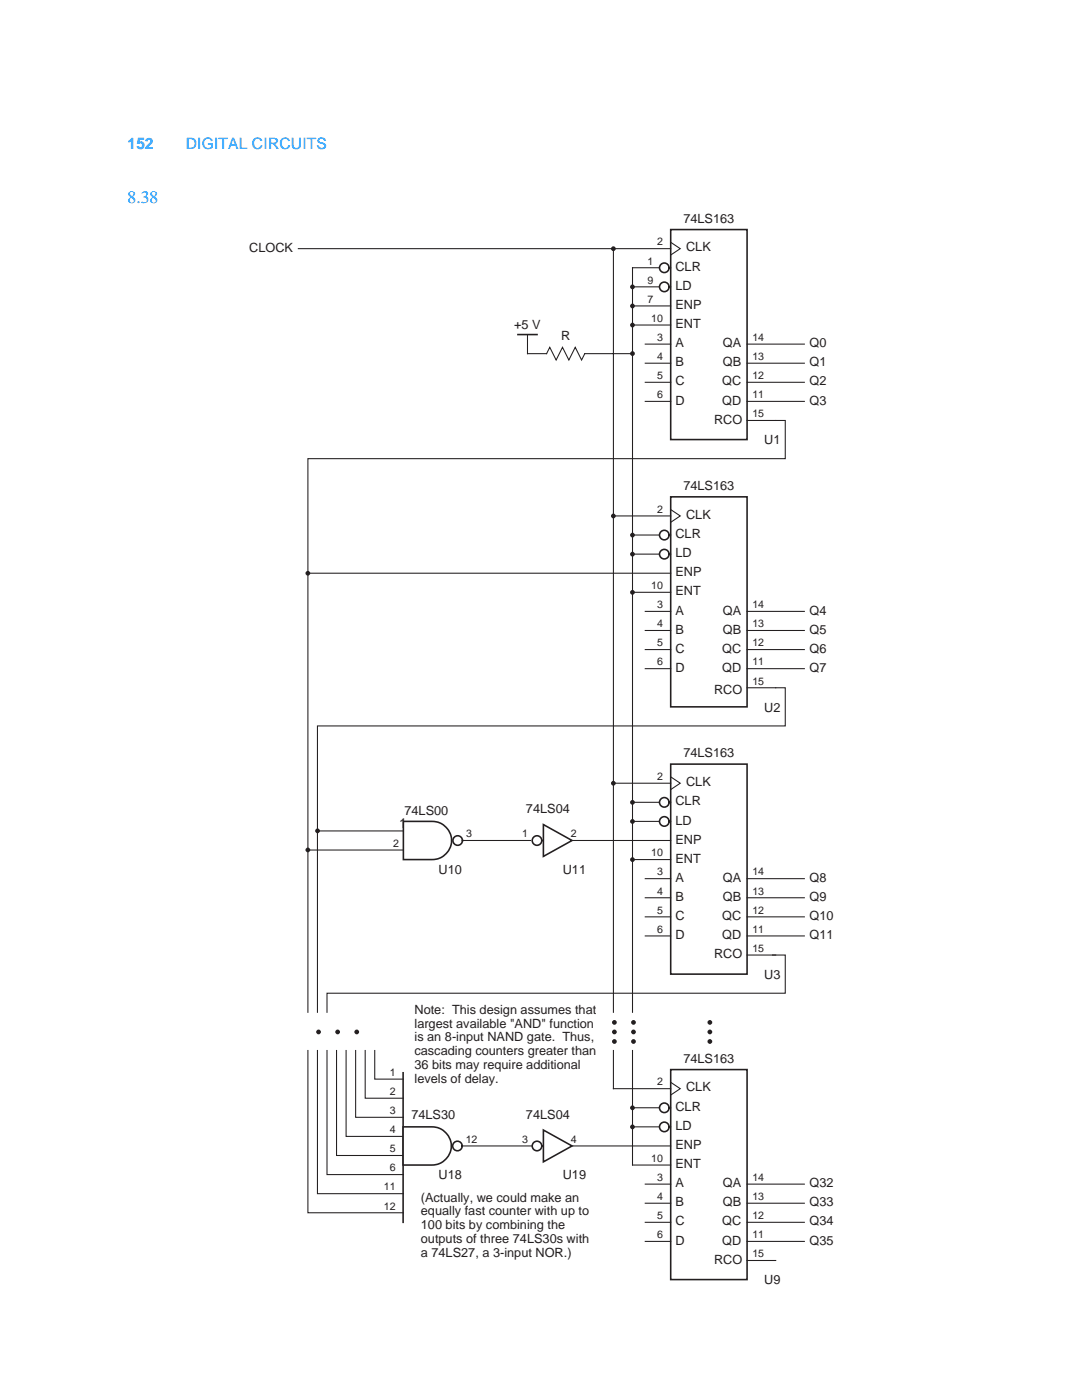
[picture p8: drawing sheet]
<svg xmlns="http://www.w3.org/2000/svg" width="216mm" height="279mm" viewBox="0 0 216 279" stroke-linecap="round" stroke-linejoin="round" font-family="sans-serif">
<g fill="none" stroke="#231f20" stroke-width=".21">
<path d="M59.5 49.6h74.3M126.2 53.4h7.6M126.2 57.2h7.6M133.8 48.4l1.9 1.2-1.9 1.3M126.2 61.1h7.6M126.2 64.9h7.6M128.8 72.5h5M128.8 68.7h5M128.8 76.3h5M149.1 68.7h11.4M149.1 72.5h11.4M149.1 76.3h11.4"/>
<path d="M128.8 80.1h5M149.1 83.9h7.6v7.6h-95.3v110.5M149.1 80.1h11.4M61.4 169.6h19.1M126.2 209.6v22.9"/>
</g>
<path d="M133.8 45.8h15.3v41.9h-15.3z" fill="none" stroke="#231f20" stroke-width=".32"/>
<g fill="#fff" stroke="#231f20" stroke-width=".32">
<circle cx="132.6" cy="53.4" r=".95"/>
<circle cx="132.6" cy="57.3" r=".95"/>
</g>
<path d="M126.2 53.4v148.6" fill="none" stroke="#231f20" stroke-width=".21"/>
<g fill="#231f20">
<circle cx="126.2" cy="64.9" r=".48"/>
<circle cx="126.2" cy="61.1" r=".48"/>
<circle cx="126.2" cy="57.3" r=".48"/>
<circle cx="126.2" cy="70.6" r=".48"/>
</g>
<path d="M133.8 99.2h15.3v41.9h-15.3z" fill="none" stroke="#231f20" stroke-width=".32"/>
<g fill="none" stroke="#231f20" stroke-width=".21">
<path d="M61.4 114.4h72.4M122.4 103h11.4M126.2 106.8h7.6M126.2 110.6h7.6M126.2 118.2h7.6M133.8 101.7l1.9 1.3-1.9 1.2M128.8 125.8h5M128.8 133.4h5M128.8 122h5M128.8 129.6h5M149.1 122h11.4M149.1 125.8h11.4"/>
<path d="M149.1 129.6h11.4M149.1 133.4h11.4M149.1 137.3h5.7"/>
</g>
<g fill="#fff" stroke="#231f20" stroke-width=".32">
<circle cx="132.6" cy="106.8" r=".95"/>
<circle cx="132.6" cy="110.6" r=".95"/>
</g>
<g fill="#231f20">
<circle cx="126.2" cy="118.2" r=".48"/>
<circle cx="61.4" cy="114.4" r=".48"/>
<circle cx="126.2" cy="110.6" r=".48"/>
<circle cx="126.2" cy="106.8" r=".48"/>
<circle cx="122.4" cy="103" r=".48"/>
</g>
<path d="M133.8 152.5h15.3v41.9h-15.3z" fill="none" stroke="#231f20" stroke-width=".32"/>
<g fill="none" stroke="#231f20" stroke-width=".21">
<path d="M122.4 156.3h11.4M133.8 155l1.9 1.3-1.9 1.3M114.1 167.7h19.7M126.2 160.1h7.6M126.2 163.9h7.6M126.2 171.5h7.6M128.8 179.2h5M128.8 175.4h5M149.1 175.4h11.4M149.1 179.2h11.4M128.8 186.8h5M128.8 183h5"/>
<path d="M149.1 183h11.4M149.1 186.8h11.4M149.1 190.6h5.7"/>
</g>
<g fill="#fff" stroke="#231f20" stroke-width=".32">
<circle cx="132.6" cy="160.1" r=".95"/>
<circle cx="132.6" cy="163.9" r=".95"/>
</g>
<g fill="#231f20">
<circle cx="126.2" cy="171.6" r=".48"/>
<circle cx="61.4" cy="169.6" r=".48"/>
<circle cx="63.4" cy="165.8" r=".48"/>
<circle cx="126.2" cy="163.9" r=".48"/>
<circle cx="126.2" cy="160.1" r=".48"/>
<circle cx="122.4" cy="156.3" r=".48"/>
</g>
<path d="M133.8 213.5h15.3v41.9h-15.3z" fill="none" stroke="#231f20" stroke-width=".32"/>
<g fill="none" stroke="#231f20" stroke-width=".21">
<path d="M122.4 217.3h11.4M133.8 216l1.9 1.3-1.9 1.2M114.1 228.7h19.7M126.2 221.1h7.6M126.2 224.9h7.6M126.2 232.5h7.6M128.8 236.3h5M149.1 236.3h11.4M128.8 240.1h5M128.8 247.7h5M128.8 243.9h5M149.1 240.1h11.4"/>
<path d="M149.1 243.9h11.4M149.1 247.7h11.4M149.1 251.6h5.7"/>
</g>
<g fill="#fff" stroke="#231f20" stroke-width=".32">
<circle cx="132.6" cy="221.1" r=".95"/>
<circle cx="132.6" cy="224.9" r=".95"/>
</g>
<g fill="#231f20">
<circle cx="126.2" cy="224.9" r=".48"/>
<circle cx="126.2" cy="221.1" r=".48"/>
<circle cx="122.4" cy="49.6" r=".48"/>
</g>
<g fill="none" stroke="#231f20" stroke-width=".21">
<path d="M122.4 49.6v152.4M105.3 66.8v3.8h3.8l.6-1.3 1.3 2.6 1.2-2.6 1.3 2.6 1.3-2.6 1.2 2.6 .7-1.3h9.5M154.8 137.3h1.9v7.6h-93.4v57.1M63.3 165.8h17.2M91.9 167.7h14M154.2 190.6h2.5v7.6h-91.5v3.8M61.4 209.6v32.4h19.1M63.3 209.6v28.6h17.2M65.2 209.6v24.8h15.3M67.2 209.6v21h13.3M69.1 209.6v17.2h11.4M71 209.6v13.4h9.5"/>
<path d="M72.9 209.6v9.6h7.6M74.8 209.6v5.8h5.7M122.4 209.6v7.7M91.9 228.7h14.6"/>
</g>
<path d="M103.3 66.8h3.9M80.4 214.1v29.8" fill="none" stroke="#231f20" stroke-width=".32"/>
<g fill="#231f20">
<circle cx="63.6" cy="205.9" r=".48"/>
<circle cx="67.4" cy="205.9" r=".48"/>
<circle cx="71.2" cy="205.9" r=".48"/>
<circle cx="141.6" cy="204" r=".48"/>
<circle cx="141.6" cy="205.9" r=".48"/>
<circle cx="141.6" cy="207.9" r=".48"/>
<circle cx="122.6" cy="204" r=".48"/>
<circle cx="122.6" cy="205.9" r=".48"/>
<circle cx="122.6" cy="207.9" r=".48"/>
<circle cx="126.4" cy="204" r=".48"/>
<circle cx="126.4" cy="205.9" r=".48"/>
<circle cx="126.4" cy="207.9" r=".48"/>
</g>
<g fill="#fff" stroke="#231f20" stroke-width=".32">
<circle cx="107.2" cy="167.7" r=".95"/>
<circle cx="91.3" cy="167.7" r=".95"/>
<circle cx="91.3" cy="228.7" r=".95"/>
<circle cx="107.2" cy="228.7" r=".95"/>
</g>
<g fill="#fff" stroke="#231f20" stroke-width=".32">
<path d="M108.4 164.6l5.7 3.1-5.7 3.2z" fill-rule="evenodd"/>
<path d="M80.5 163.9h4.7a3.9 3.9 0 0 1 4.2 1.7 3.9 3.9 0 0 1-.1 4.5 4.2 4.2 0 0 1-4.1 1.4h-4.7z" fill-rule="evenodd"/>
<path d="M80.4 224.9h4.8a3.9 3.9 0 0 1 4.1 1.7 3.9 3.9 0 0 1-.1 4.4 4.2 4.2 0 0 1-4 1.5h-4.8z" fill-rule="evenodd"/>
<path d="M108.4 225.5l5.7 3.2-5.7 3.2z" fill-rule="evenodd"/>
</g>
<text font-size="3.5" fill="#0091ff" x="25.5" y="40.5">8.38</text>
<g font-size="3.1" fill="#0091ff">
<text x="25.5" y="29.7">152</text>
<text x="37.1" y="29.7">DIGITAL CIRCUITS</text>
</g>
<text font-size="2.8" fill="#231f20" x="79.6" y="165.2">1</text>
<g font-size="2.5" fill="#231f20">
<text x="136.4" y="44.4">74LS163</text>
<text x="49.7" y="50.3">CLOCK</text>
<text x="136.9" y="50.2">CLK</text>
<text x="134.8" y="54.1">CLR</text>
<text x="134.8" y="57.9">LD</text>
<text x="102.6" y="65.7">+5 V</text>
<text x="134.8" y="61.7">ENP</text>
<text x="134.8" y="65.5">ENT</text>
<text x="112" y="67.8">R</text>
<text x="134.8" y="69.3">A</text>
<text x="144.2" y="69.3">QA</text>
<text x="161.6" y="69.3">Q0</text>
<text x="134.8" y="73.1">B</text>
<text x="134.8" y="76.9">C</text>
<text x="144.1" y="76.9">QC</text>
<text x="144.2" y="73.1">QB</text>
<text x="161.6" y="73.1">Q1</text>
<text x="161.6" y="76.9">Q2</text>
<text x="134.8" y="80.7">D</text>
<text x="144.1" y="80.7">QD</text>
<text x="161.6" y="80.7">Q3</text>
<text x="142.5" y="84.6">RCO</text>
<text x="152.5" y="88.7">U1</text>
<text x="136.4" y="97.8">74LS163</text>
<text x="134.8" y="107.4">CLR</text>
<text x="136.9" y="103.5">CLK</text>
<text x="134.8" y="111.2">LD</text>
<text x="134.8" y="115">ENP</text>
<text x="134.8" y="118.8">ENT</text>
<text x="134.8" y="122.7">A</text>
<text x="144.2" y="122.7">QA</text>
<text x="161.6" y="122.7">Q4</text>
<text x="134.8" y="126.5">B</text>
<text x="134.8" y="130.3">C</text>
<text x="144.1" y="130.3">QC</text>
<text x="144.2" y="126.5">QB</text>
<text x="161.6" y="126.5">Q5</text>
<text x="161.6" y="130.3">Q6</text>
<text x="134.8" y="134.1">D</text>
<text x="144.1" y="134.1">QD</text>
<text x="161.6" y="134.1">Q7</text>
<text x="142.5" y="138.5">RCO</text>
<text x="152.5" y="142">U2</text>
<text x="136.4" y="151.1">74LS163</text>
<text x="134.8" y="160.8">CLR</text>
<text x="136.9" y="156.8">CLK</text>
<text x="80.7" y="162.6">74LS00</text>
<text x="105" y="162.3">74LS04</text>
<text x="134.8" y="164.6">LD</text>
<text x="134.8" y="168.4">ENP</text>
<text x="134.8" y="172.2">ENT</text>
<text x="87.5" y="174.5">U10</text>
<text x="112.3" y="174.4">U11</text>
<text x="134.8" y="176">A</text>
<text x="134.8" y="179.8">B</text>
<text x="144.2" y="176">QA</text>
<text x="144.2" y="179.8">QB</text>
<text x="161.6" y="176">Q8</text>
<text x="161.6" y="179.8">Q9</text>
<text x="134.8" y="183.6">C</text>
<text x="144.1" y="183.6">QC</text>
<text x="161.6" y="183.6">Q10</text>
<text x="134.8" y="187.4">D</text>
<text x="142.5" y="191.2">RCO</text>
<text x="144.1" y="187.4">QD</text>
<text x="161.6" y="187.4">Q11</text>
<text x="152.5" y="195.4">U3</text>
<text x="82.7" y="202.3">Note: This design assumes that</text>
<text x="82.7" y="205.1">largest available &quot;AND&quot; function</text>
<text x="82.7" y="207.8">is an 8-input NAND gate. Thus,</text>
<text x="82.7" y="210.6">cascading counters greater than</text>
<text x="82.7" y="213.4">36 bits may require additional</text>
<text x="136.4" y="212.1">74LS163</text>
<text x="82.7" y="216.1">levels of delay.</text>
<text x="134.8" y="221.7">CLR</text>
<text x="136.9" y="217.8">CLK</text>
<text x="82.1" y="223.3">74LS30</text>
<text x="105" y="223.3">74LS04</text>
<text x="134.8" y="225.5">LD</text>
<text x="134.8" y="229.3">ENP</text>
<text x="134.8" y="233.1">ENT</text>
<text x="84" y="239.8">(Actually, we could make an</text>
<text x="87.5" y="235.4">U18</text>
<text x="112.3" y="235.4">U19</text>
<text x="134.8" y="237">A</text>
<text x="144.2" y="237">QA</text>
<text x="161.6" y="237">Q32</text>
<text x="84" y="242.6">equally fast counter with up to</text>
<text x="84" y="245.3">100 bits by combining the</text>
<text x="134.8" y="240.8">B</text>
<text x="134.8" y="244.6">C</text>
<text x="144.1" y="244.6">QC</text>
<text x="144.2" y="240.8">QB</text>
<text x="161.6" y="240.8">Q33</text>
<text x="161.6" y="244.6">Q34</text>
<text x="84" y="248.1">outputs of three 74LS30s with</text>
<text x="84" y="250.8">a 74LS27, a 3-input NOR.)</text>
<text x="134.8" y="248.4">D</text>
<text x="144.1" y="248.4">QD</text>
<text x="161.6" y="248.4">Q35</text>
<text x="142.5" y="252.2">RCO</text>
<text x="152.5" y="256.3">U9</text>
</g>
<g font-size="2.1" fill="#231f20">
<text x="129.2" y="52.8">1</text>
<text x="131.1" y="49">2</text>
<text x="129.2" y="56.6">9</text>
<text x="129.2" y="60.4">7</text>
<text x="129.9" y="64.2">10</text>
<text x="131.1" y="68">3</text>
<text x="131.1" y="71.9">4</text>
<text x="150.1" y="68">14</text>
<text x="150.1" y="71.9">13</text>
<text x="131.1" y="75.7">5</text>
<text x="150.1" y="75.7">12</text>
<text x="131.1" y="79.5">6</text>
<text x="150.1" y="79.5">11</text>
<text x="150.1" y="83.3">15</text>
<text x="131.1" y="102.3">2</text>
<text x="129.9" y="117.6">10</text>
<text x="131.1" y="121.4">3</text>
<text x="131.1" y="125.2">4</text>
<text x="150.1" y="121.4">14</text>
<text x="150.1" y="125.2">13</text>
<text x="131.1" y="129">5</text>
<text x="150.1" y="129">12</text>
<text x="131.1" y="132.8">6</text>
<text x="150.1" y="132.8">11</text>
<text x="150.1" y="136.6">15</text>
<text x="131.1" y="155.7">2</text>
<text x="93" y="167.1">3</text>
<text x="104.2" y="167.1">1</text>
<text x="113.9" y="167.1">2</text>
<text x="78.5" y="169">2</text>
<text x="129.9" y="170.9">10</text>
<text x="131.1" y="174.7">3</text>
<text x="131.1" y="178.5">4</text>
<text x="150.1" y="174.7">14</text>
<text x="150.1" y="178.5">13</text>
<text x="131.1" y="182.3">5</text>
<text x="150.1" y="182.3">12</text>
<text x="131.1" y="186.2">6</text>
<text x="150.1" y="186.2">11</text>
<text x="150.1" y="190">15</text>
<text x="77.8" y="214.7">1</text>
<text x="77.8" y="218.5">2</text>
<text x="131.1" y="216.6">2</text>
<text x="77.8" y="222.3">3</text>
<text x="77.8" y="226.2">4</text>
<text x="77.8" y="230">5</text>
<text x="77.8" y="233.8">6</text>
<text x="92.9" y="228.1">12</text>
<text x="104.2" y="228.1">3</text>
<text x="113.9" y="228.1">4</text>
<text x="129.9" y="231.9">10</text>
<text x="76.6" y="237.6">11</text>
<text x="131.1" y="235.7">3</text>
<text x="131.1" y="239.5">4</text>
<text x="150.1" y="235.7">14</text>
<text x="150.1" y="239.5">13</text>
<text x="76.6" y="241.4">12</text>
<text x="131.1" y="243.3">5</text>
<text x="150.1" y="243.3">12</text>
<text x="131.1" y="247.1">6</text>
<text x="150.1" y="247.1">11</text>
<text x="150.1" y="250.9">15</text>
</g>
</svg>
